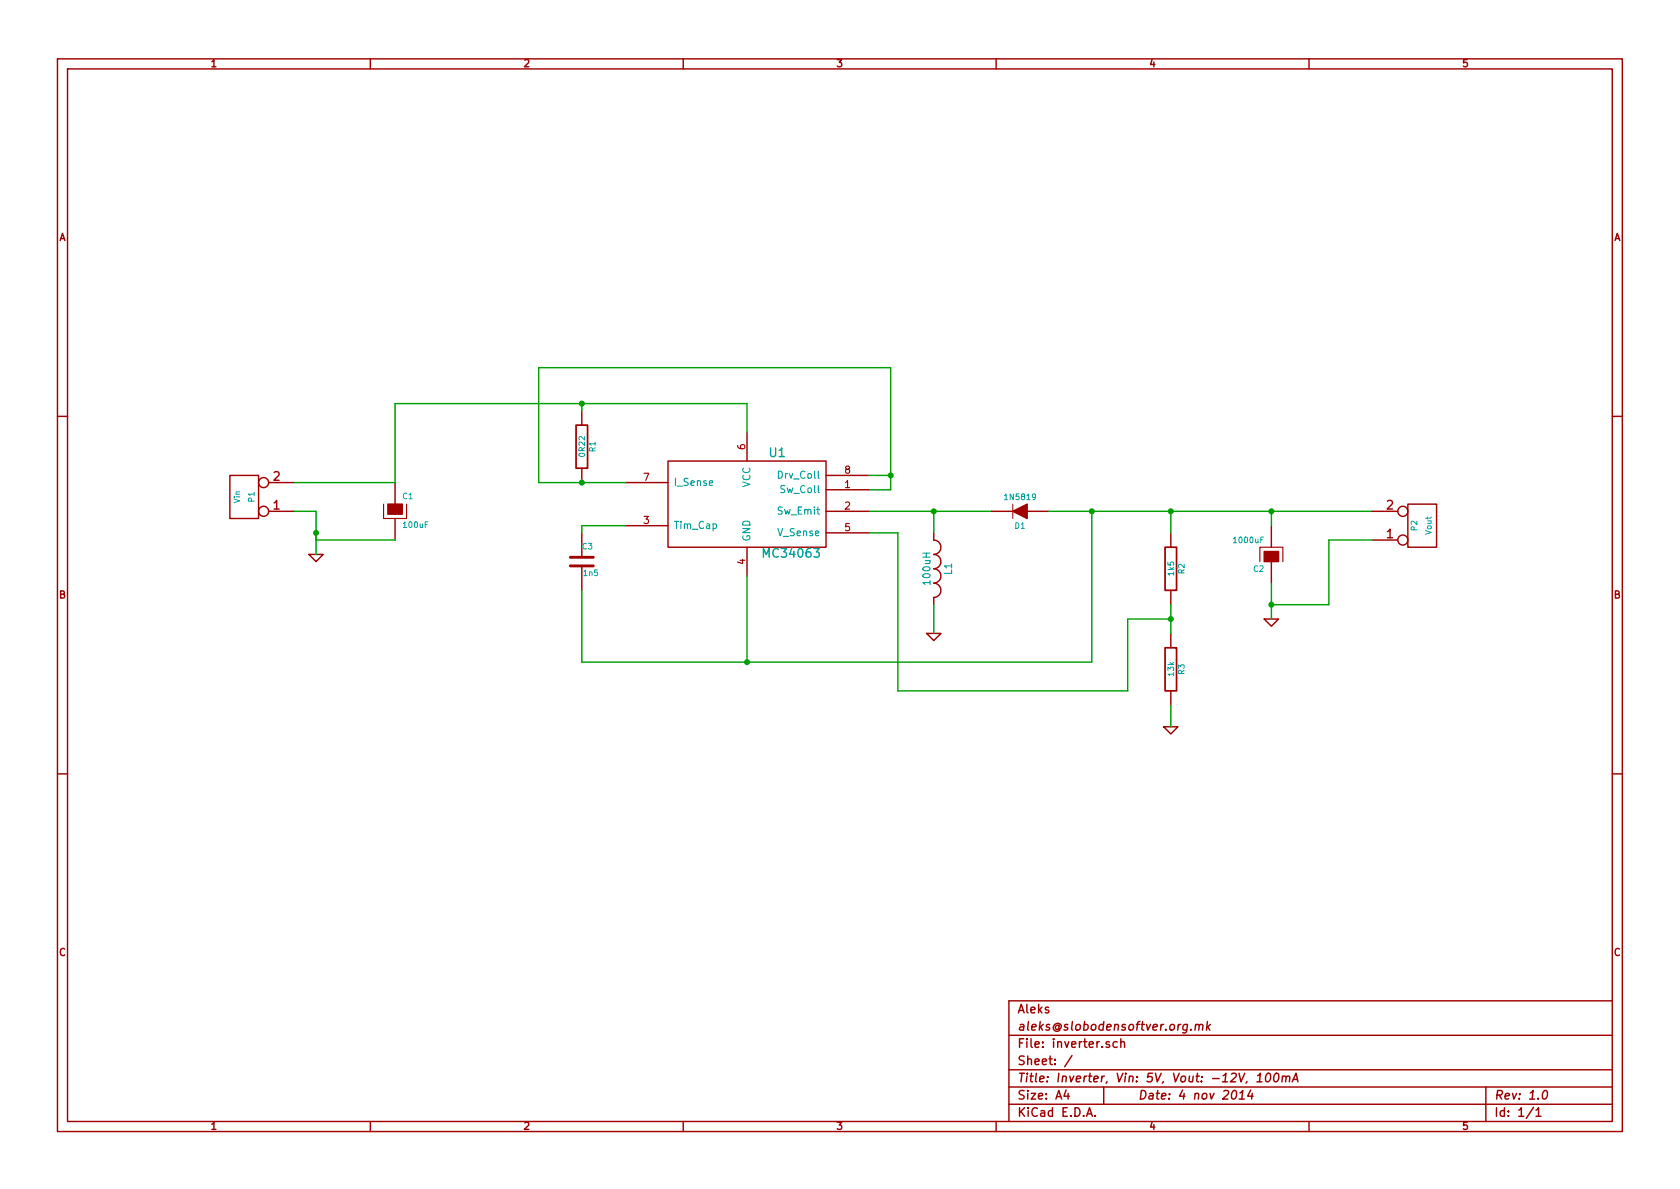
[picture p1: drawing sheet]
EESchema Schematic File Version 2
LIBS:power
LIBS:device
LIBS:transistors
LIBS:conn
LIBS:linear
LIBS:regul
LIBS:74xx
LIBS:cmos4000
LIBS:adc-dac
LIBS:memory
LIBS:xilinx
LIBS:special
LIBS:microcontrollers
LIBS:dsp
LIBS:microchip
LIBS:analog_switches
LIBS:motorola
LIBS:texas
LIBS:intel
LIBS:audio
LIBS:interface
LIBS:digital-audio
LIBS:philips
LIBS:display
LIBS:cypress
LIBS:siliconi
LIBS:opto
LIBS:atmel
LIBS:contrib
LIBS:valves
LIBS:arduino_shieldsNCL
LIBS:open-project
LIBS:atmega32u4
LIBS:ttl_ieee
LIBS:hc11
LIBS:graphic
LIBS:gennum
LIBS:cmos_ieee
LIBS:brooktre
LIBS:relays
LIBS:references
LIBS:rfcom
LIBS:transf
LIBS:supertex
LIBS:video
LIBS:stm8
LIBS:stm32
LIBS:sensors
LIBS:powerint
LIBS:nxp_armmcu
LIBS:msp430
LIBS:microchip_pic16mcu
LIBS:microchip_pic12mcu
LIBS:microchip_pic10mcu
LIBS:logo
LIBS:ftdi
LIBS:ac-dc
LIBS:pspice
LIBS:microchip1
LIBS:elec-unifil
LIBS:74xgxx
LIBS:dc-dc
LIBS:switch-enc
LIBS:dips-s
LIBS:dallas-rtc
LIBS:con-jack
LIBS:con-amp
LIBS:DB-1
LIBS:usb-b
LIBS:Vocanson_display
LIBS:inverter-cache
EELAYER 27 0
EELAYER END
$Descr A4 11693 8268
encoding utf-8
Sheet 1 1
Title "Inverter, Vin: 5V, Vout: -12V, 100mA"
Date "4 nov 2014"
Rev "1.0"
Comp "aleks@slobodensoftver.org.mk"
Comment1 "Aleks"
Comment2 ""
Comment3 ""
Comment4 ""
$EndDescr
$Comp
L MC34063 U1
U 1 1
P 5200 3500
F 0 "U1" H 5350 3850 60  0000 L CNN
F 1 "MC34063" H 5300 3150 60  0000 L CNN
F 2 "~" H 5200 3500 60  0000 C CNN
F 3 "~" H 5200 3500 60  0000 C CNN
	1    5200 3500
	1    0    0    -1  
$EndComp
$Comp
L CAPAPOL C1
U 1 1
P 2750 3550
F 0 "C1" H 2800 3650 40  0000 L CNN
F 1 "100uF" H 2800 3450 40  0000 L CNN
F 2 "~" H 2850 3400 30  0000 C CNN
F 3 "~" H 2750 3550 300 0000 C CNN
	1    2750 3550
	1    0    0    -1  
$EndComp
$Comp
L CONN_2 P1
U 1 1
P 1700 3450
F 0 "P1" V 1650 3450 40  0000 C CNN
F 1 "Vin" V 1750 3450 40  0000 C CNN
F 2 "~" H 1700 3450 60  0000 C CNN
F 3 "~" H 1700 3450 60  0000 C CNN
	1    1700 3450
	-1   0    0    1   
$EndComp
$Comp
L GND #PWR01
U 1 1
P 2200 3850
F 0 "#PWR01" H 2200 3850 30  0001 C CNN
F 1 "GND" H 2200 3780 30  0001 C CNN
F 2 "" H 2200 3850 60  0000 C CNN
F 3 "" H 2200 3850 60  0000 C CNN
	1    2200 3850
	1    0    0    -1  
$EndComp
Wire Wire Line
	2200 3550 2200 3850
Wire Wire Line
	2200 3550 2050 3550
Wire Wire Line
	2750 3750 2200 3750
Wire Wire Line
	2200 3750 2200 3700
Connection ~ 2200 3700
Wire Wire Line
	2050 3350 2750 3350
Wire Wire Line
	2750 3350 2750 2800
Wire Wire Line
	2750 2800 5200 2800
Wire Wire Line
	5200 2800 5200 3000
$Comp
L R R1
U 1 1
P 4050 3100
F 0 "R1" V 4130 3100 40  0000 C CNN
F 1 "0R22" V 4057 3101 40  0000 C CNN
F 2 "~" V 3980 3100 30  0000 C CNN
F 3 "~" H 4050 3100 30  0000 C CNN
	1    4050 3100
	1    0    0    -1  
$EndComp
Wire Wire Line
	4050 2850 4050 2800
Connection ~ 4050 2800
Wire Wire Line
	3750 3350 4350 3350
$Comp
L C C3
U 1 1
P 4050 3900
F 0 "C3" H 4050 4000 40  0000 L CNN
F 1 "1n5" H 4056 3815 40  0000 L CNN
F 2 "~" H 4088 3750 30  0000 C CNN
F 3 "~" H 4050 3900 60  0000 C CNN
	1    4050 3900
	1    0    0    -1  
$EndComp
Wire Wire Line
	4050 3700 4050 3650
Wire Wire Line
	4050 3650 4350 3650
Wire Wire Line
	4050 4100 4050 4600
Wire Wire Line
	5200 4000 5200 4600
Wire Wire Line
	3750 3350 3750 2550
Wire Wire Line
	3750 2550 6200 2550
Wire Wire Line
	6200 2550 6200 3400
Wire Wire Line
	6200 3400 6050 3400
Connection ~ 4050 3350
Wire Wire Line
	6050 3300 6200 3300
Connection ~ 6200 3300
$Comp
L INDUCTOR_SMALL L1
U 1 1
P 6500 3950
F 0 "L1" H 6500 4050 50  0000 C CNN
F 1 "100uH" H 6500 3900 50  0000 C CNN
F 2 "~" H 6500 3950 60  0000 C CNN
F 3 "~" H 6500 3950 60  0000 C CNN
	1    6500 3950
	0    1    1    0   
$EndComp
Wire Wire Line
	6500 3700 6500 3550
Wire Wire Line
	6050 3550 6900 3550
$Comp
L GND #PWR02
U 1 1
P 6500 4400
F 0 "#PWR02" H 6500 4400 30  0001 C CNN
F 1 "GND" H 6500 4330 30  0001 C CNN
F 2 "" H 6500 4400 60  0000 C CNN
F 3 "" H 6500 4400 60  0000 C CNN
	1    6500 4400
	1    0    0    -1  
$EndComp
Wire Wire Line
	6500 4400 6500 4200
$Comp
L DIODE D1
U 1 1
P 7100 3550
F 0 "D1" H 7100 3650 40  0000 C CNN
F 1 "1N5819" H 7100 3450 40  0000 C CNN
F 2 "~" H 7100 3550 60  0000 C CNN
F 3 "~" H 7100 3550 60  0000 C CNN
	1    7100 3550
	-1   0    0    1   
$EndComp
Connection ~ 6500 3550
Wire Wire Line
	7600 3550 7600 4600
Wire Wire Line
	7300 3550 9550 3550
$Comp
L CAPAPOL C2
U 1 1
P 8850 3850
F 0 "C2" H 8900 3950 40  0000 L CNN
F 1 "1000uF" H 8900 3750 40  0000 L CNN
F 2 "~" H 8950 3700 30  0000 C CNN
F 3 "~" H 8850 3850 300 0000 C CNN
	1    8850 3850
	-1   0    0    1   
$EndComp
Wire Wire Line
	8850 3550 8850 3650
Connection ~ 7600 3550
$Comp
L GND #PWR03
U 1 1
P 8850 4300
F 0 "#PWR03" H 8850 4300 30  0001 C CNN
F 1 "GND" H 8850 4230 30  0001 C CNN
F 2 "" H 8850 4300 60  0000 C CNN
F 3 "" H 8850 4300 60  0000 C CNN
	1    8850 4300
	1    0    0    -1  
$EndComp
Wire Wire Line
	8850 4300 8850 4050
$Comp
L CONN_2 P2
U 1 1
P 9900 3650
F 0 "P2" V 9850 3650 40  0000 C CNN
F 1 "Vout" V 9950 3650 40  0000 C CNN
F 2 "~" H 9900 3650 60  0000 C CNN
F 3 "~" H 9900 3650 60  0000 C CNN
	1    9900 3650
	1    0    0    1   
$EndComp
Connection ~ 8850 3550
Wire Wire Line
	9550 3750 9250 3750
Wire Wire Line
	9250 3750 9250 4200
Wire Wire Line
	9250 4200 8850 4200
Connection ~ 8850 4200
$Comp
L R R2
U 1 1
P 8150 3950
F 0 "R2" V 8230 3950 40  0000 C CNN
F 1 "1k5" V 8157 3951 40  0000 C CNN
F 2 "~" V 8080 3950 30  0000 C CNN
F 3 "~" H 8150 3950 30  0000 C CNN
	1    8150 3950
	1    0    0    -1  
$EndComp
$Comp
L R R3
U 1 1
P 8150 4650
F 0 "R3" V 8230 4650 40  0000 C CNN
F 1 "13k" V 8157 4651 40  0000 C CNN
F 2 "~" V 8080 4650 30  0000 C CNN
F 3 "~" H 8150 4650 30  0000 C CNN
	1    8150 4650
	1    0    0    -1  
$EndComp
Wire Wire Line
	8150 4400 8150 4200
Wire Wire Line
	8150 3700 8150 3550
Connection ~ 8150 3550
Wire Wire Line
	8150 4300 7850 4300
Wire Wire Line
	7850 4300 7850 4800
Wire Wire Line
	7850 4800 6250 4800
Wire Wire Line
	6250 4800 6250 3700
Wire Wire Line
	6250 3700 6050 3700
Connection ~ 8150 4300
$Comp
L GND #PWR04
U 1 1
P 8150 5050
F 0 "#PWR04" H 8150 5050 30  0001 C CNN
F 1 "GND" H 8150 4980 30  0001 C CNN
F 2 "" H 8150 5050 60  0000 C CNN
F 3 "" H 8150 5050 60  0000 C CNN
	1    8150 5050
	1    0    0    -1  
$EndComp
Wire Wire Line
	8150 5050 8150 4900
Wire Wire Line
	7600 4600 4050 4600
Connection ~ 5200 4600
$EndSCHEMATC
